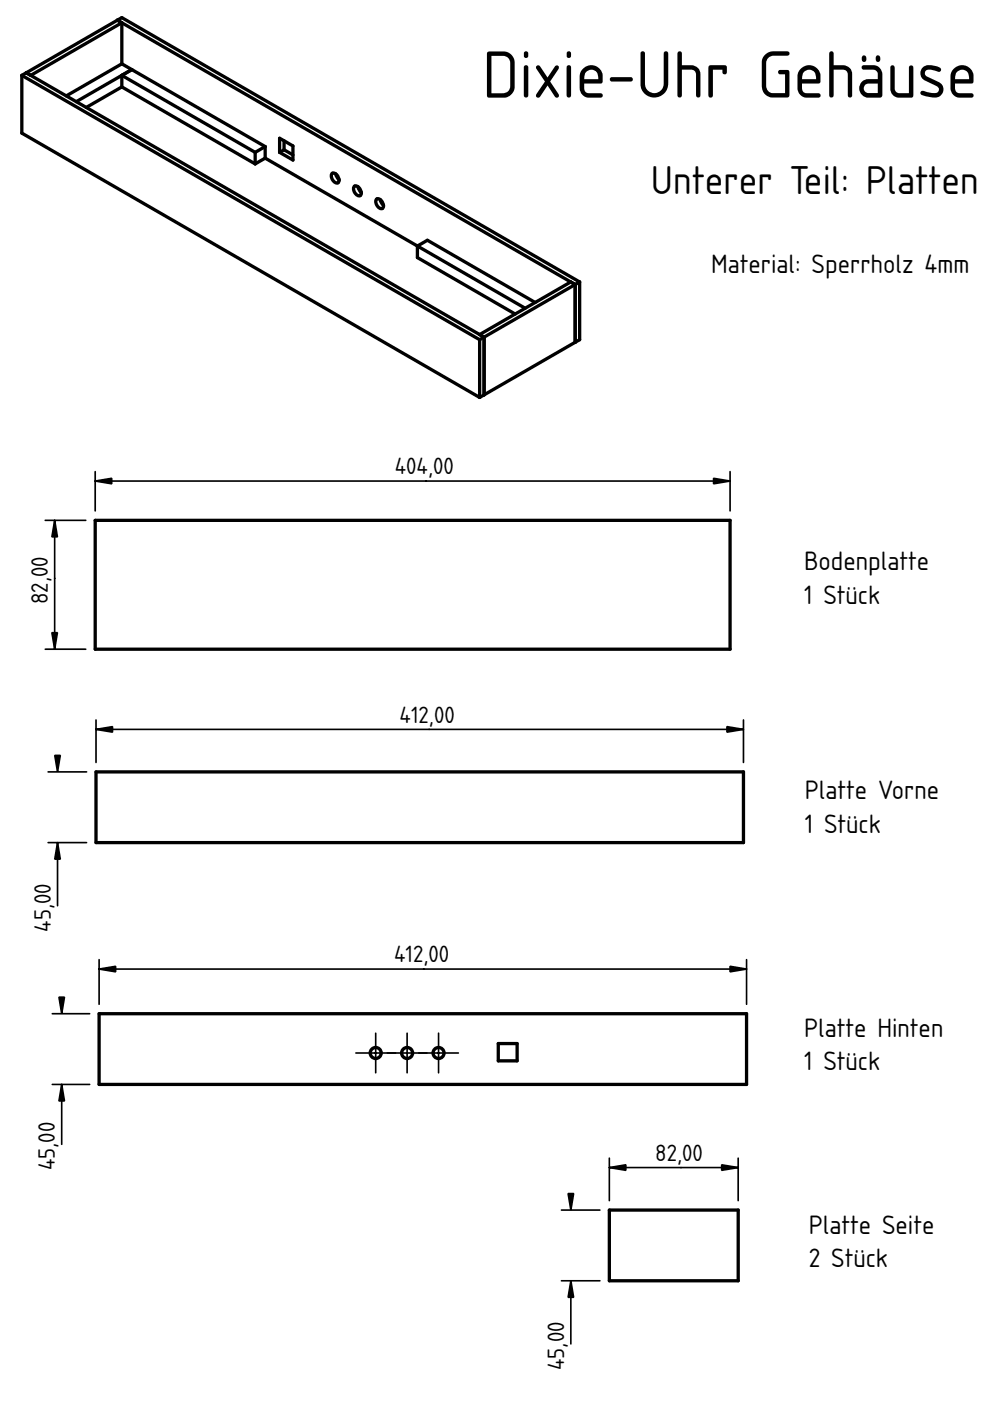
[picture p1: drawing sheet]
<svg xmlns="http://www.w3.org/2000/svg" width="210mm" height="297mm" viewBox="0 0 210 297" stroke-linecap="round" stroke-linejoin="round" font-family="sans-serif">
<path d="M63.8 44h.1" fill="none" stroke="#000" stroke-width=".21"/>
<path d="M4.6 16l97.1 56v12.3l-97.1-56.1z" fill-rule="evenodd" fill="#fff"/>
<path d="M63.8 44h.1" fill="none" stroke="#000" stroke-width=".21"/>
<path d="M25.8 4.8l95.2 55-7.5 4.3-22.9-13.2-2.1 1.3-32.3-18.7v-2.4l-30.4-17.6z" fill-rule="evenodd" fill="#fff"/>
<path d="M63.8 44h.1" fill="none" stroke="#000" stroke-width=".21"/>
<path d="M18.3 22.8l7.5-4.4 28.3 16.4 2.1-1.3 32.3 18.7v2.4l20.7 12-7.5 4.3z" fill-rule="evenodd" fill="#fff"/>
<path d="M63.8 44h.1" fill="none" stroke="#000" stroke-width=".21"/>
<g fill="#fff">
<path d="M102.6 71.5l19.4-11.2v12.3l-19.4 11.1z" fill-rule="evenodd"/>
<path d="M6.5 16l19.3-11.2v8.7l-11.7 6.8z" fill-rule="evenodd"/>
<path d="M24.9 4.3l.9-.6 97.1 56.1-.9 .5z" fill-rule="evenodd"/>
</g>
<path d="M63.8 44h.1" fill="none" stroke="#000" stroke-width=".21"/>
<path d="M4.6 16l1-.6 97 56.1-.9 .5z" fill-rule="evenodd" fill="#fff"/>
<path d="M63.8 44h.1" fill="none" stroke="#000" stroke-width=".21"/>
<g fill="#fff">
<path d="M25.8 16l28.3 16.3v2.5l-28.3-16.4z" fill-rule="evenodd"/>
<path d="M25.8 16l2.2-1.2 28.2 16.3-2.1 1.2z" fill-rule="evenodd"/>
<path d="M88.5 52.2l2.1-1.3 22.9 13.2-2.1 1.3z" fill-rule="evenodd"/>
<path d="M88.5 52.2l22.9 13.2-2.2 1.2-20.7-12z" fill-rule="evenodd"/>
<path d="M14.1 20.3l11.7-6.8 2.2 1.3-11.8 6.8z" fill-rule="evenodd"/>
<path d="M16.2 21.6l9.6-5.6v2.4l-7.5 4.4z" fill-rule="evenodd"/>
<path d="M101.7 70.9l19.3-11.1 1 .5-19.4 11.2z" fill-rule="evenodd"/>
<path d="M5.6 15.4l19.3-11.1 .9 .5-19.3 11.2z" fill-rule="evenodd"/>
<path d="M101.7 72l.9-.5v12.2l-.9 .6z" fill-rule="evenodd"/>
<path d="M122 60.3l.9-.5v12.2l-.9 .6z" fill-rule="evenodd"/>
<path d="M59.3 29.3l2.8 1.6v3l-2.8-1.6z" fill-rule="evenodd"/>
<path d="M54.1 32.3l2.1-1.2v2.4l-2.1 1.3z" fill-rule="evenodd"/>
<path d="M60.2 29.9l1.9 1v1.9l-1.9-1z" fill-rule="evenodd"/>
<path d="M59.3 32.3l.9-.5 1.9 1v1.1z" fill-rule="evenodd"/>
<path d="M79.9 42.2a1.33 1.33 0 0 1 1.2 2 1.35 1.35 0 0 1-1.2-2z" fill-rule="evenodd"/>
<path d="M75.2 39.5a1.33 1.33 0 0 1 1.2 2 1.35 1.35 0 0 1-1.2-2z" fill-rule="evenodd"/>
<path d="M70.5 36.7a1.33 1.33 0 0 1 1.1 2.1 1.35 1.35 0 0 1-1.1-2.1z" fill-rule="evenodd"/>
<path d="M59.3 29.3l.9 .6v1.9l-.9 .5z" fill-rule="evenodd"/>
<path d="M79.9 42.2a.56 .56 0 0 1 .8 .5l.6 1a.5 .5 0 0 1-.5 .5 1.45 1.45 0 0 1-.9-2z" fill-rule="evenodd"/>
<path d="M70.5 36.7a.56 .56 0 0 1 .8 .5l.6 1a.5 .5 0 0 1-.5 .6 1.45 1.45 0 0 1-.9-2.1z" fill-rule="evenodd"/>
<path d="M75.2 39.5a.56 .56 0 0 1 .8 .4l.6 1a.5 .5 0 0 1-.5 .6 1.45 1.45 0 0 1-.9-2z" fill-rule="evenodd"/>
<path d="M75.9 39.6l.5 .5 .2 .7-.5-.5z" fill-rule="evenodd"/>
<path d="M80.6 42.3l.5 .5 .2 .7-.5-.5z" fill-rule="evenodd"/>
<path d="M71.2 36.9l.4 .5 .3 .7-.5-.6z" fill-rule="evenodd"/>
</g>
<g fill="none" stroke="#000" stroke-width=".7">
<path d="M4.6 16l21.2-12.3 97.1 56.1M4.6 16v12.2l97.1 56.1M4.6 16l97.1 56M24.9 4.3l97.1 56M25.8 18.4l28.3 16.4M25.8 18.4v-2.4l28.3 16.3M25.8 13.5l30.4 17.6M25.8 13.5v-8.7l-19.3 11.2-.9-.6 97 56.1v12.2M25.8 13.5l-11.7 6.8M25.8 18.4l-7.5 4.4M28 14.8l-11.8 6.8M54.1 32.3v2.5"/>
<path d="M56.2 33.5l55.2 31.9M56.2 31.1l-2.1 1.2M56.2 31.1v2.4M56.2 33.5l-2.1 1.3M59.3 29.3l2.8 1.6v3l-2.8-1.6zM60.2 31.8l1.9 1M60.2 29.9v1.9M60.2 31.8l-.9 .5M70.5 36.7a1.35 1.35 0 0 1 1.1 2.1 1.35 1.35 0 0 1-1.1-2.1zM71.2 36.9l.2 .6 .5 .6M75.2 39.5a1.35 1.35 0 0 1 1.2 2 1.35 1.35 0 0 1-1.2-2zM75.9 39.6l.2 .7 .5 .5"/>
<path d="M79.9 42.2a1.35 1.35 0 0 1 1.2 2 1.35 1.35 0 0 1-1.2-2zM80.6 42.3l.2 .7 .5 .5M122.9 59.8l-.9 .5M122.9 59.8v12.2l-.9 .6M101.7 72v12.3M113.5 64.1l-22.9-13.2-2.1 1.3v2.4l20.7 12M122 60.3v12.3M122 60.3l-20.3 11.7M122 72.6l-20.3 11.7M122 60.3l-1-.5-19.3 11.1"/>
</g>
<path d="M87.5 124h.1" fill="none" stroke="#000" stroke-width=".21"/>
<path d="M20.2 110.3h134.6v27.3h-134.6z" fill-rule="evenodd" fill="#fff"/>
<path d="M20.2 110.3h134.6v27.3h-134.6z" fill="none" stroke="#000" stroke-width=".7"/>
<path d="M87.5 124h.1M89 171.2h.1" fill="none" stroke="#000" stroke-width=".21"/>
<path d="M20.2 100v8.3M154.8 100v8.3M9.6 110.3h8.6M11.6 110.3v27.3M20.2 102h134.6M9.6 137.6h8.6" fill="none" stroke="#000" stroke-width=".35"/>
<path d="M11.6 110.3l.6 3.5h-1.2zM20.2 102l3.5-.6v1.2zM151.3 101.4l3.5 .6-3.5 .6zM11 134.1h1.2l-.6 3.5z" fill="#000" stroke="#000" stroke-width=".35"/>
<path d="M20.4 163.7h137.2v14.9h-137.2z" fill-rule="evenodd" fill="#fff"/>
<path d="M20.4 163.7h137.2v14.9h-137.2z" fill="none" stroke="#000" stroke-width=".7"/>
<path d="M89 171.2h.1M89.7 222.4h.1" fill="none" stroke="#000" stroke-width=".21"/>
<path d="M20.4 152.6v9.1M20.4 154.6h137.2M157.6 152.6v9.1M10.2 178.6h8.2M10.2 163.7h8.2M12.2 178.6v13.4" fill="none" stroke="#000" stroke-width=".35"/>
<path d="M20.4 154.6l3.5-.5v1.1zM154.1 154.1l3.5 .5-3.5 .6zM12.2 178.6l.6 3.5h-1.2zM11.6 160.2h1.2l-.6 3.5z" fill="#000" stroke="#000" stroke-width=".35"/>
<path d="M21 214.9h137.3v15h-137.3z" fill-rule="evenodd" fill="#fff"/>
<path d="M89.7 222.4h.1" fill="none" stroke="#000" stroke-width=".21"/>
<g fill="#fff">
<path d="M105.6 221.3h4v3.6h-4z" fill-rule="evenodd"/>
<circle cx="93" cy="223.3" r="1.17"/>
<circle cx="86.3" cy="223.3" r="1.17"/>
<circle cx="79.7" cy="223.3" r="1.17"/>
</g>
<g fill="none" stroke="#000" stroke-width=".7">
<path d="M21 214.9h137.3v15h-137.3zM105.6 221.3h4v3.6h-4z"/>
<circle cx="79.7" cy="223.3" r="1.17"/>
<circle cx="86.3" cy="223.3" r="1.17"/>
<circle cx="93" cy="223.3" r="1.17"/>
</g>
<g fill="#000" stroke="#000" stroke-width=".35">
<path d="M12.5 211.4h1.2l-.6 3.5zM21 205.5l3.5-.6v1.1zM154.8 204.9l3.5 .6-3.5 .5zM13.1 229.9l.6 3.5h-1.2z"/>
<path d="M79.7 219.1v8.4zM75.5 223.3h8.4z" fill-rule="evenodd"/>
<path d="M86.3 219.1v8.4zM82.1 223.3h8.4z" fill-rule="evenodd"/>
<path d="M93 219.1v8.4zM88.8 223.3h8.4z" fill-rule="evenodd"/>
</g>
<path d="M89.7 222.4h.1M142.9 264.1h.1" fill="none" stroke="#000" stroke-width=".21"/>
<path d="M11.1 214.9h7.9M21 203.5v9.4M21 205.5h137.3M158.3 203.5v9.4M11.1 229.9h7.9M13.1 229.9v12.7" fill="none" stroke="#000" stroke-width=".35"/>
<path d="M129.2 256.6h27.3v15h-27.3z" fill-rule="evenodd" fill="#fff"/>
<path d="M129.2 256.6h27.3v15h-27.3z" fill="none" stroke="#000" stroke-width=".7"/>
<path d="M142.9 264.1h.1" fill="none" stroke="#000" stroke-width=".21"/>
<path d="M119 256.6h8.2M129.2 245.5v9.1M129.2 247.5h27.3M156.5 245.5v9.1M119 271.6h8.2M121 271.6v13.3" fill="none" stroke="#000" stroke-width=".35"/>
<path d="M120.5 253.1h1.1l-.6 3.5zM129.2 247.5l3.5-.5v1.1zM153 247l3.5 .5-3.5 .6zM121 271.6l.6 3.4h-1.1z" fill="#000" stroke="#000" stroke-width=".35"/>
<text font-size="13.3" x="102.3" y="20.7">Dixie-Uhr Gehäuse</text>
<text font-size="8" x="138" y="41.2">Unterer Teil: Platten</text>
<g font-size="5.3">
<text x="150.8" y="57.9">Material: Sperrholz 4mm</text>
<text x="170.5" y="120.9">Bodenplatte</text>
<text x="170.5" y="128">1 Stück</text>
<text x="170.6" y="169.4">Platte Vorne</text>
<text x="170.6" y="176.6">1 Stück</text>
<text x="170.5" y="219.8">Platte Hinten</text>
<text x="170.5" y="227">1 Stück</text>
<text x="171.5" y="261.5">Platte Seite</text>
<text x="171.5" y="268.7">2 Stück</text>
</g>
<g font-size="4.7">
<text x="83.7" y="100.5">404,00</text>
<text x="10.1" y="128.1" transform="rotate(-90 10.1 128.1)">82,00</text>
<text x="84.7" y="153.2">412,00</text>
<text x="10.7" y="197.6" transform="rotate(-90 10.7 197.6)">45,00</text>
<text x="83.6" y="204">412,00</text>
<text x="11.6" y="248.1" transform="rotate(-90 11.6 248.1)">45,00</text>
<text x="138.9" y="246.1">82,00</text>
<text x="119.6" y="290.5" transform="rotate(-90 119.6 290.5)">45,00</text>
</g>
</svg>
